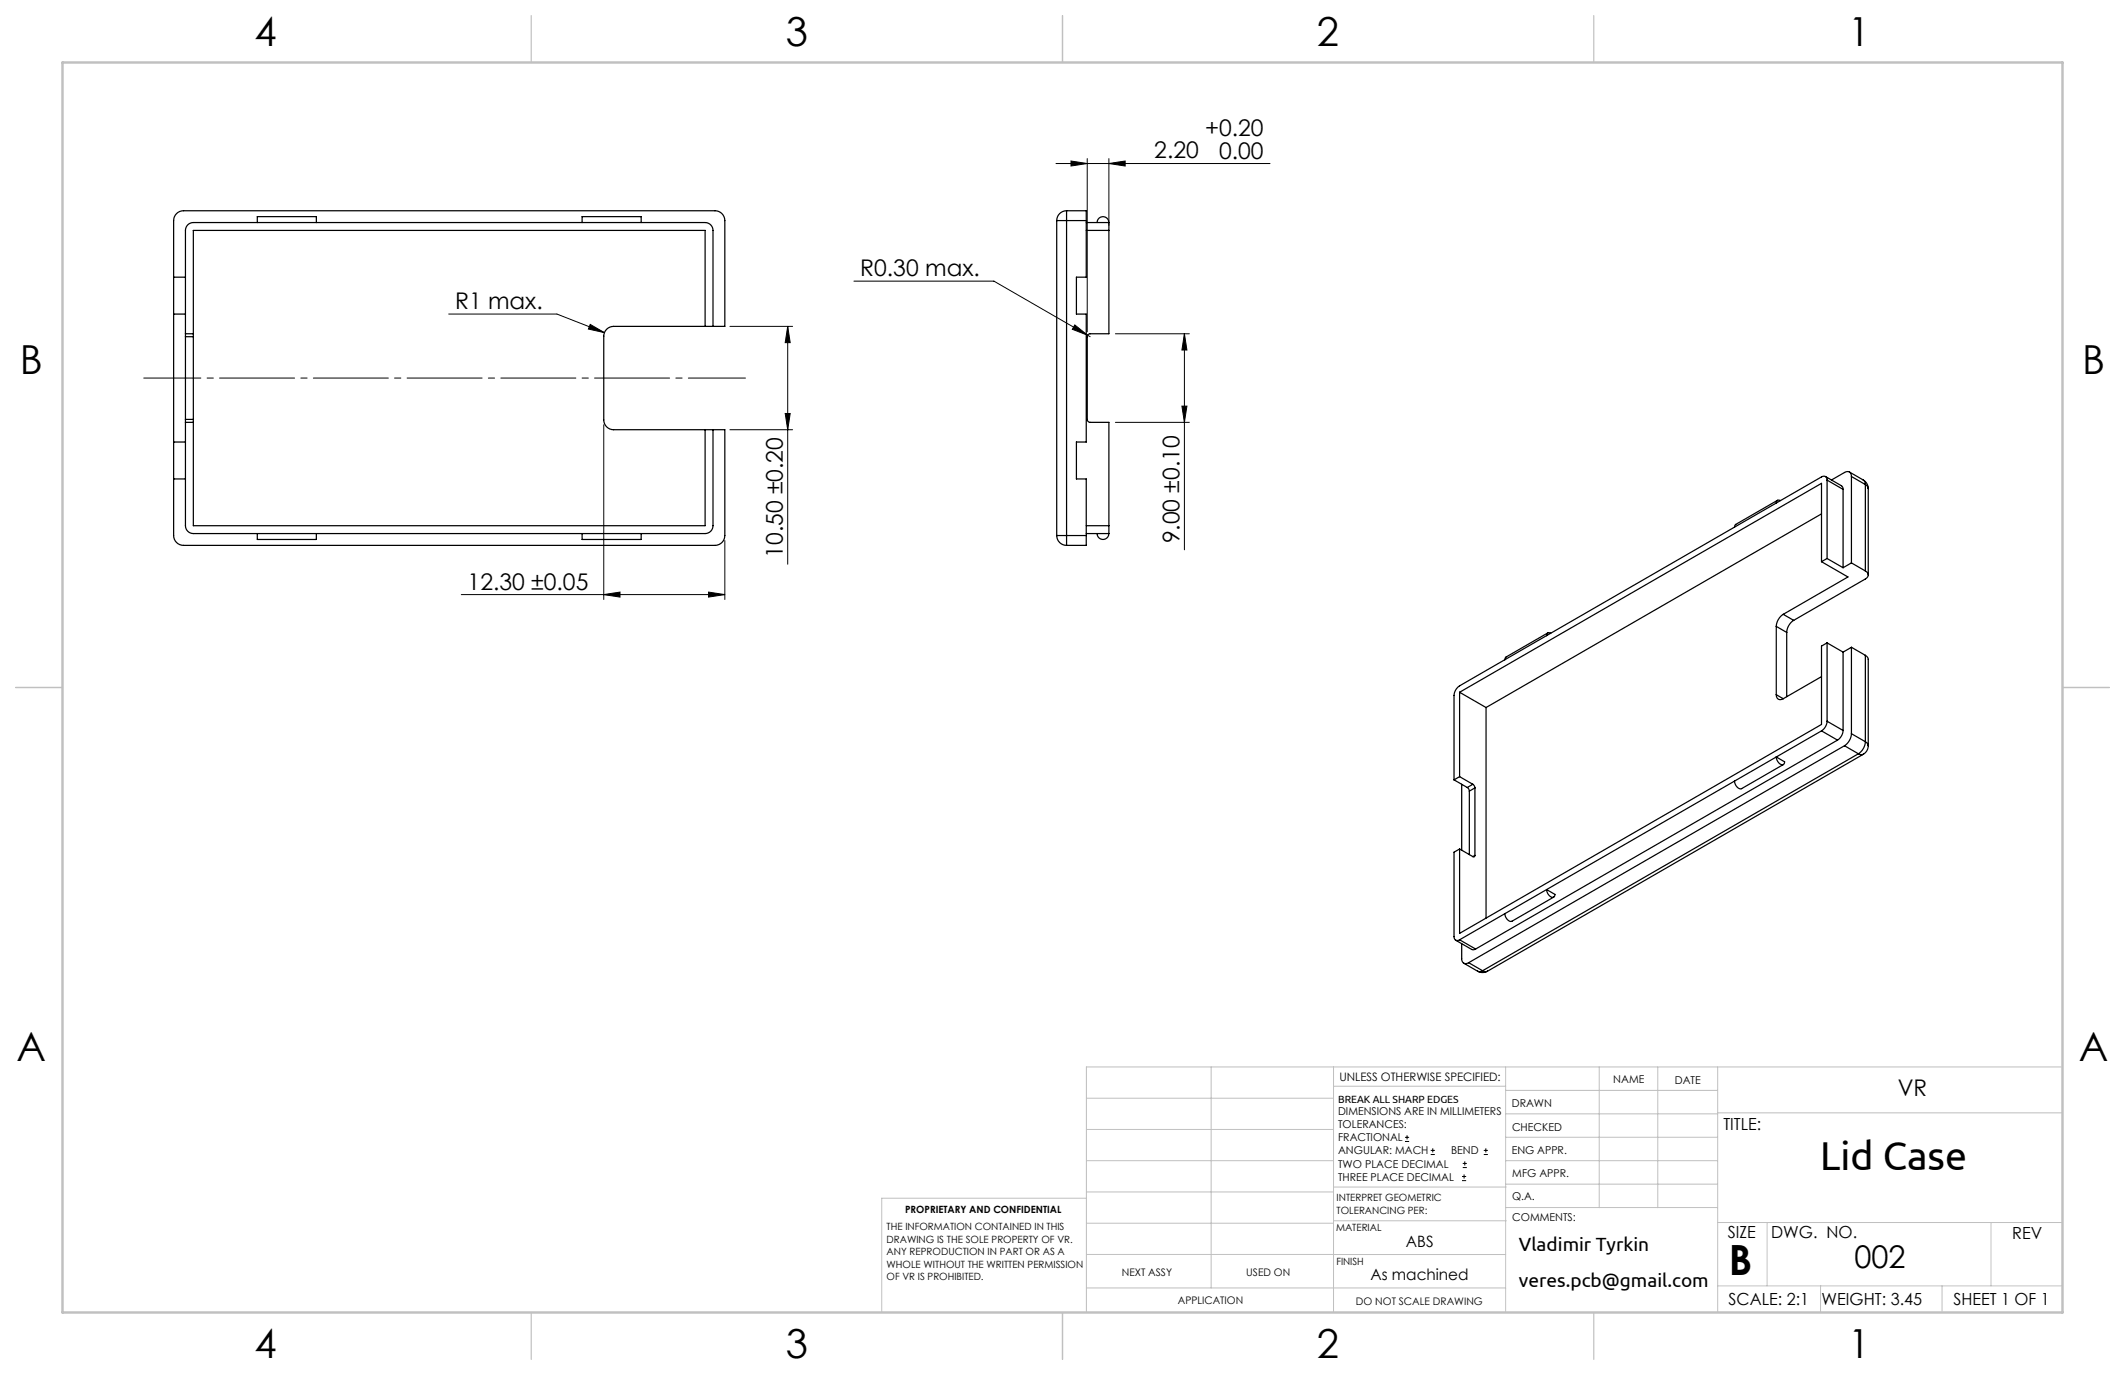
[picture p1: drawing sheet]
<svg xmlns="http://www.w3.org/2000/svg" width="432mm" height="279mm" viewBox="0 0 432 279" stroke-linecap="round" stroke-linejoin="round" font-family="sans-serif">
<g fill="none" stroke="#000" stroke-width=".2">
<path d="M214.6 33.2h43.5M217.6 32.7l3.3 .5-3.3 .5zM220.9 32.2v35.2M225.3 32.2v13.6M225.3 33.2l3.3-.5v1zM173.5 57.1h28.5l19.5 11.3M91.2 63.8h22l9.6 3.8M119.9 65.9l2.9 1.7-3.2-.7zM148.3 66.3h12.8M160.1 66.3l.5 3.3h-1zM160.1 66.3v48.3M218.4 66l2.6 2.1-3.1-1.2z"/>
<path d="M226.7 67.8h15M240.7 67.8v43.9M240.7 67.8l.5 3.3h-1zM122.7 86.3v35.5M148.3 87.3h12.8M159.6 84h1l-.5 3.3zM226.7 85.8h15M240.2 82.5h1l-.5 3.3zM147.3 109.8v12M93.7 120.8h53.6M122.7 120.8l3.3-.5v1zM144 120.3l3.3 .5-3.3 .5z"/>
<path d="M285.5 231.9h.8M285.5 231.1h.8M285.9 230.7v.8M290.7 234.6h.9M290.7 233.8h.9M291.1 233.3v.9M297.1 239.9h.8M297.1 239.1h.8M297.2 237.3h.9M297.2 236.4h.9M297.5 238.6v.9M297.6 236v.8"/>
<path d="M301.5 234.6h.8M301.5 233.8h.8M301.9 233.3v.9"/>
</g>
<path d="M151.5 76.8h-122.3" fill="none" stroke="#000" stroke-width=".2" stroke-dasharray="15.2 1.3 1.3 1.3" stroke-dashoffset="3.6"/>
<g fill="none" stroke="#c0c0c0" stroke-width=".2">
<path d="M246.1 216.8v44.9M271 216.8v49.9M305.9 216.8v49.9M325 216.8v28.6M336.9 216.8v28.6M349 216.8v49.9M419.1 216.8h-198.3v49.9M220.8 235.9h50.2M220.8 229.5h50.2M220.8 223.2h50.2M271 220.7h34.9M305.9 231.1h43.1"/>
<path d="M305.9 226.3h43.1M305.9 221.6h43.1M305.9 235.9h43.1M349 226.1h70.1M220.8 254.9h85.1M220.8 248.6h50.2M220.8 242.2h50.2M220.8 243.5h-41.6v23.2M271 248.1h35.1M271 241.2h35.1M305.9 240.6h43.1M306.1 245.4h42.9"/>
<path d="M349 248.4h70.1M359.1 248.4v12.9M404.6 248.4v12.9M220.8 261.7h85.1M349 261.3h70.1M369.9 261.3v5.4M394.6 261.3v5.4"/>
</g>
<path d="M107.9 3.2v9.5M215.9 3.2v9.5M323.8 3.2v9.5M3.2 139.7h9.5M419.1 139.7h9.5M107.9 266.7v9.5M215.9 266.7v9.5M323.8 266.7v9.5" fill="none" stroke="#c0c0c0" stroke-width=".25"/>
<path d="M12.7 12.7h406.4v254h-406.4z" fill="none" stroke="#c0c0c0" stroke-width=".5"/>
<g fill="#000">
<path d="M119.9 65.9l2.9 1.7-3.2-.7z"/>
<path d="M160.1 66.3l.5 3.3h-1zM159.6 84h1l-.5 3.3z"/>
<path d="M218.4 66l-.5 .9 3.1 1.2zM217.6 32.7l3.3 .5-3.3 .5zM225.3 33.2l3.3-.5v1z"/>
<path d="M240.2 82.5h1l-.5 3.3zM240.7 67.8l.5 3.3h-1z"/>
<path d="M144 120.3l3.3 .5-3.3 .5zM122.7 120.8l3.3-.5v1z"/>
</g>
<g fill="none" stroke="#000" stroke-width=".25">
<path d="M35.3 56.3h2.4M35.9 43.4l.6-.4 .8-.2h108a2 2 0 0 1 2 2v21.5h-22.6a2 2 0 0 0-2 2v17a2 2 0 0 0 2 2h22.6v21.5a2 2 0 0 1-2 2h-108a2 2 0 0 1-2-2v-64l.1-.7zM52.3 45.2v-1.2h12v1.2M118.3 45.2v-1.2h12v1.2M214.7 44.8h2M214.7 44.8v64M216.7 42.8a2 2 0 0 0-2 2M216.7 42.8v2M216.7 42.8h4v2M216.7 44.8v64M216.7 44.8h4M220.7 46.8h4.6"/>
<path d="M220.7 45.2h4.6M220.7 44.8v11.5h-2v7.5h2v26h-2v7.5h2v11.5M222.9 45.2a1.2 1.2 0 0 1 1.2-1.2 1.2 1.2 0 0 1 1.2 1.2M225.3 46.8v21h-3.8a.6 .6 0 0 0-.6 .6v16.8a.6 .6 0 0 0 .6 .6h3.8v21M225.3 45.2v1.6M35.3 63.8h2.4M37.7 67.8v.6M37.7 67.8h1.6M37.7 68.4v16.8M37.7 68.4h1.6M39.3 67.8v.6M39.3 68.4v16.8"/>
<path d="M143.3 66.3v-19.5h-104v21M144.9 66.3v-19.5a1.6 1.6 0 0 0-1.6-1.6h-104a1.6 1.6 0 0 0-1.6 1.6v21M35.3 97.3h2.4M35.3 89.8h2.4M37.7 85.8v21a1.6 1.6 0 0 0 1.6 1.6h104a1.6 1.6 0 0 0 1.6-1.6v-19.5M37.7 85.2v.6M37.7 85.8h1.6M37.7 85.2h1.6M39.3 85.2v.6M39.3 85.8v21h104v-19.5M370.9 96.8l3.3 1.9 .2 .3 .1 .4M371.3 97.6a.69 .69 0 0 0-.4-.8 .69 .69 0 0 0-.8 .1l-17.6 10.2"/>
<path d="M371.3 97.6v15.9M371.3 97.6l3.2 1.8M374.5 99.4v16M375.8 95.9l2.8 1.6M376.2 96.8a.86 .86 0 0 0-.4-.9 .86 .86 0 0 0-1 .1l-2.6 1.5M376.2 96.8v17.6M376.2 96.8l2.8 1.7M378.6 97.5a2 2 0 0 1 1 1.8M378.6 97.5l.3 .4 .1 .6M379 98.5l.5 .3 .1 .5M379 98.5v17.5M379.6 99.3v17.5"/>
<path d="M52.3 108.4v1.2h12v-1.2M118.3 108.4v1.2h12v-1.2M214.7 108.8h2M214.7 108.8a2 2 0 0 0 2 2M216.7 108.8v2M216.7 108.8h4M220.7 108.8v2h-4M220.7 108.4h4.6M220.7 106.8h4.6M222.9 108.4a1.2 1.2 0 0 0 1.2 1.2 1.2 1.2 0 0 0 1.2-1.2M225.3 106.8v1.6M352.5 107.1l-38.2 22.1"/>
<path d="M361.2 101.7l-8.5 4.9-.2 .5M361.8 101.7h-.1a.5 .5 0 0 0-.6 0 .5 .5 0 0 0-.2 .5M370.1 114.1v-15.9l-73.5 42.5M370.1 104.4l-68.1 39.4M370.1 114.1l5.4 3.1-13.1 7.6M371.3 113.5l-1.2 .6M371.3 113.5l3.2 1.9M376.2 114.4l-1.7 1M376.2 114.4l2.8 1.6M379 116a.86 .86 0 0 1 .6 .8 .86 .86 0 0 1-.6 .8l-14.5 8.5M314.3 129.2l-17.7 10.2a2.5 2.5 0 0 0-1.1 1.9v17.2M314.5 128.6l-8.5 4.9-.2 .6"/>
<path d="M315.1 128.7l-.1-.1a.5 .5 0 0 0-.5 0 .5 .5 0 0 0-.2 .6M360.9 127.3v13.9M360.9 127.3l2.2 1.2M362.4 124.8a3.1 3.1 0 0 0-1.5 2.5M362.4 124.8l2.1 1.3M363.1 128.5v13.1M364.5 126.1a3.1 3.1 0 0 0-1.4 2.4M370.1 137.5l-7.7 4.5M371.3 130.6l-1.2 .7v15.9l-73.5 42.5v-17.2M371.3 130.6v16M371.3 130.6l3.2 1.9M374.5 132.5v15.9"/>
<path d="M376.2 131.5v17.6M376.2 131.5l-1.7 1M376.2 131.5l2.8 1.7M379 133.2l.5 .3 .1 .5v17.5M379 133.2v17.5M295.5 158.5l2.6 1.5M296.6 140.7v17.1M296.6 157.8l-1.1 .7M296.6 140.7l5.4 3.1M296.6 157.8l2.7 1.6M297 159.4v13.4M299.3 159.4l.4 .7"/>
<path d="M299.3 159.4l-1.2 .6M302 143.8v42.8M352.5 158.7l-38.2 22.1M360.9 141.2a.86 .86 0 0 0 .5 .9 .86 .86 0 0 0 1-.1M360.9 153.8l1.7 1a.61 .61 0 0 1-.5 .7 .61 .61 0 0 1-.7-.5l-.3-.6zM360.9 153.8l-8.4 4.9M360.9 141.2l1.5 .8M362.4 155.4l-8.5 4.8a1.35 1.35 0 0 1-1.4-1.5M370.1 148.5l3.3 1.9M370.1 148.5l-9.2 5.3M371.3 146.6a2.5 2.5 0 0 1-1.2 1.9M371.3 146.6l3.2 1.8"/>
<path d="M373.4 150.4l-73.6 42.4M374.5 148.4a2.5 2.5 0 0 1-1.1 2M374.8 151.5l2.8 1.7M374.8 151.5l-76.4 44.1M376.2 149.1a3.1 3.1 0 0 1-1.4 2.4M376.2 149.1l2.8 1.6M377.6 153.2l.6 .2 .4-.1M377.6 153.2l-76.3 44.1M378.6 153.3l-76.3 44.1M379 150.7a3.1 3.1 0 0 1-1.4 2.5M379 150.7l.5 .4 .1 .4M379.6 151.5a2 2 0 0 1-1 1.8"/>
<path d="M296.6 172.5l-1.1 .7v17.1a.69 .69 0 0 0 .3 .7 .69 .69 0 0 0 .8 0M296.6 172.5l2.7 1.6M298.1 160l.3 .3 .2 .5M298.6 160.8v12.9M299.7 173.8a.26 .26 0 0 1-.1 .3 .26 .26 0 0 1-.3 0M299.7 160.1v13.7M299.7 160.1l-1.1 .7M299.7 173.8l-.4 .3M295.8 191l3.2 1.9 .4 .1 .4-.2M296.6 191l3.2 1.8M297 191.8v3a.86 .86 0 0 0 .4 .9 .86 .86 0 0 0 1-.1M297.4 195.7l2.9 1.7"/>
<path d="M298.4 195.6l2.9 1.7M300.3 197.4a2 2 0 0 0 2 0M301.3 197.3l.5 .1h.5M301.3 197.3l-.6 .1h-.4M314.3 180.8l1.7 .9a.61 .61 0 0 1-.5 .7 .61 .61 0 0 1-.7-.5l-.4-.5zM314.3 180.8l-17.7 10.2M315.7 182.3l-8.5 4.9a1.35 1.35 0 0 1-1.4-1.5"/>
</g>
<text font-size="8.5" x="351.3" y="259">B</text>
<text font-size="8.2" x="369.9" y="237.7">Lid Case</text>
<g font-size="8.1">
<text x="51.7" y="9.3">4</text>
<text x="159.7" y="9.3">3</text>
<text x="267.6" y="9.3">2</text>
<text x="375.6" y="9.3">1</text>
<text x="4" y="76">B</text>
<text x="423.1" y="76">B</text>
<text x="3.3" y="215.7">A</text>
<text x="422.4" y="215.7">A</text>
<text x="51.7" y="276">4</text>
<text x="159.7" y="276">3</text>
<text x="267.6" y="276">2</text>
<text x="375.6" y="276">1</text>
</g>
<text font-size="6.3" x="376.8" y="257.6">002</text>
<g font-size="4.7">
<text x="244.9" y="27.7">+0.20</text>
<text x="234.6" y="32.2">2.20</text>
<text x="247.7" y="32.2">0.00</text>
<text x="174.8" y="56.1">R0.30 max.</text>
<text x="92.5" y="62.8">R1 max.</text>
<text x="159" y="113.4" transform="rotate(-90 159 113.4)">10.50 ±0.20</text>
<text x="239.7" y="110.4" transform="rotate(-90 239.7 110.4)">9.00 ±0.10</text>
<text x="95" y="119.8">12.30 ±0.05</text>
<text x="385.6" y="222.6">VR</text>
</g>
<g font-size="3.9">
<text x="308.6" y="254.3">Vladimir Tyrkin</text>
<text x="308.6" y="261.6">veres.pcb@gmail.com</text>
</g>
<g font-size="3.4">
<text x="350.2" y="229.5">TITLE:</text>
<text x="351.1" y="251.6">SIZE</text>
<text x="359.9" y="251.6">DWG. NO.</text>
<text x="408.9" y="251.7">REV</text>
<text x="351.2" y="265.2">SCALE: 2:1</text>
<text x="370.1" y="265.3">WEIGHT: 3.45</text>
<text x="396.9" y="265.2">SHEET 1 OF 1</text>
</g>
<g font-size="3.2">
<text x="285.7" y="253.3">ABS</text>
<text x="278.5" y="260.1">As machined</text>
</g>
<text font-size="2.4" x="272.2" y="219.7">UNLESS OTHERWISE SPECIFIED:</text>
<g font-size="2.2">
<text x="327.8" y="220.1">NAME</text>
<text x="340.3" y="220.2">DATE</text>
<text x="271.9" y="226.6">DIMENSIONS ARE IN MILLIMETERS</text>
<text x="307.2" y="224.9">DRAWN</text>
<text x="271.9" y="229.3">TOLERANCES:</text>
<text x="271.9" y="231.9">FRACTIONAL</text>
<text x="307.3" y="229.8">CHECKED</text>
<text x="271.9" y="234.6">ANGULAR: MACH</text>
<text x="271.9" y="237.2">TWO PLACE DECIMAL</text>
<text x="271.9" y="239.9">THREE PLACE DECIMAL</text>
<text x="294.9" y="234.6">BEND</text>
<text x="307.2" y="234.5">ENG APPR.</text>
<text x="307.3" y="239.2">MFG APPR.</text>
<text x="307.3" y="243.9">Q.A.</text>
<text x="307.3" y="248.1">COMMENTS:</text>
</g>
<g font-size="2.1">
<text x="271.9" y="224.1">BREAK ALL SHARP EDGES</text>
<text x="227.9" y="259.2">NEXT ASSY</text>
<text x="253.3" y="259.2">USED ON</text>
<text x="239.3" y="265">APPLICATION</text>
<text x="275.5" y="265.1">DO NOT SCALE DRAWING</text>
</g>
<g font-size="2">
<text x="271.6" y="244.1">INTERPRET GEOMETRIC</text>
<text x="180.2" y="250">THE INFORMATION CONTAINED IN THIS</text>
<text x="183.9" y="246.4">PROPRIETARY AND CONFIDENTIAL</text>
<text x="271.5" y="250.2">MATERIAL</text>
<text x="271.6" y="246.6">TOLERANCING PER:</text>
<text x="180.2" y="252.5">DRAWING IS THE SOLE PROPERTY OF VR.</text>
<text x="180.2" y="255.1">ANY REPRODUCTION IN PART OR AS A</text>
<text x="180.2" y="257.6">WHOLE WITHOUT THE WRITTEN PERMISSION</text>
<text x="271.5" y="257">FINISH</text>
<text x="180.2" y="260.1">OF VR IS PROHIBITED.</text>
</g>
</svg>
